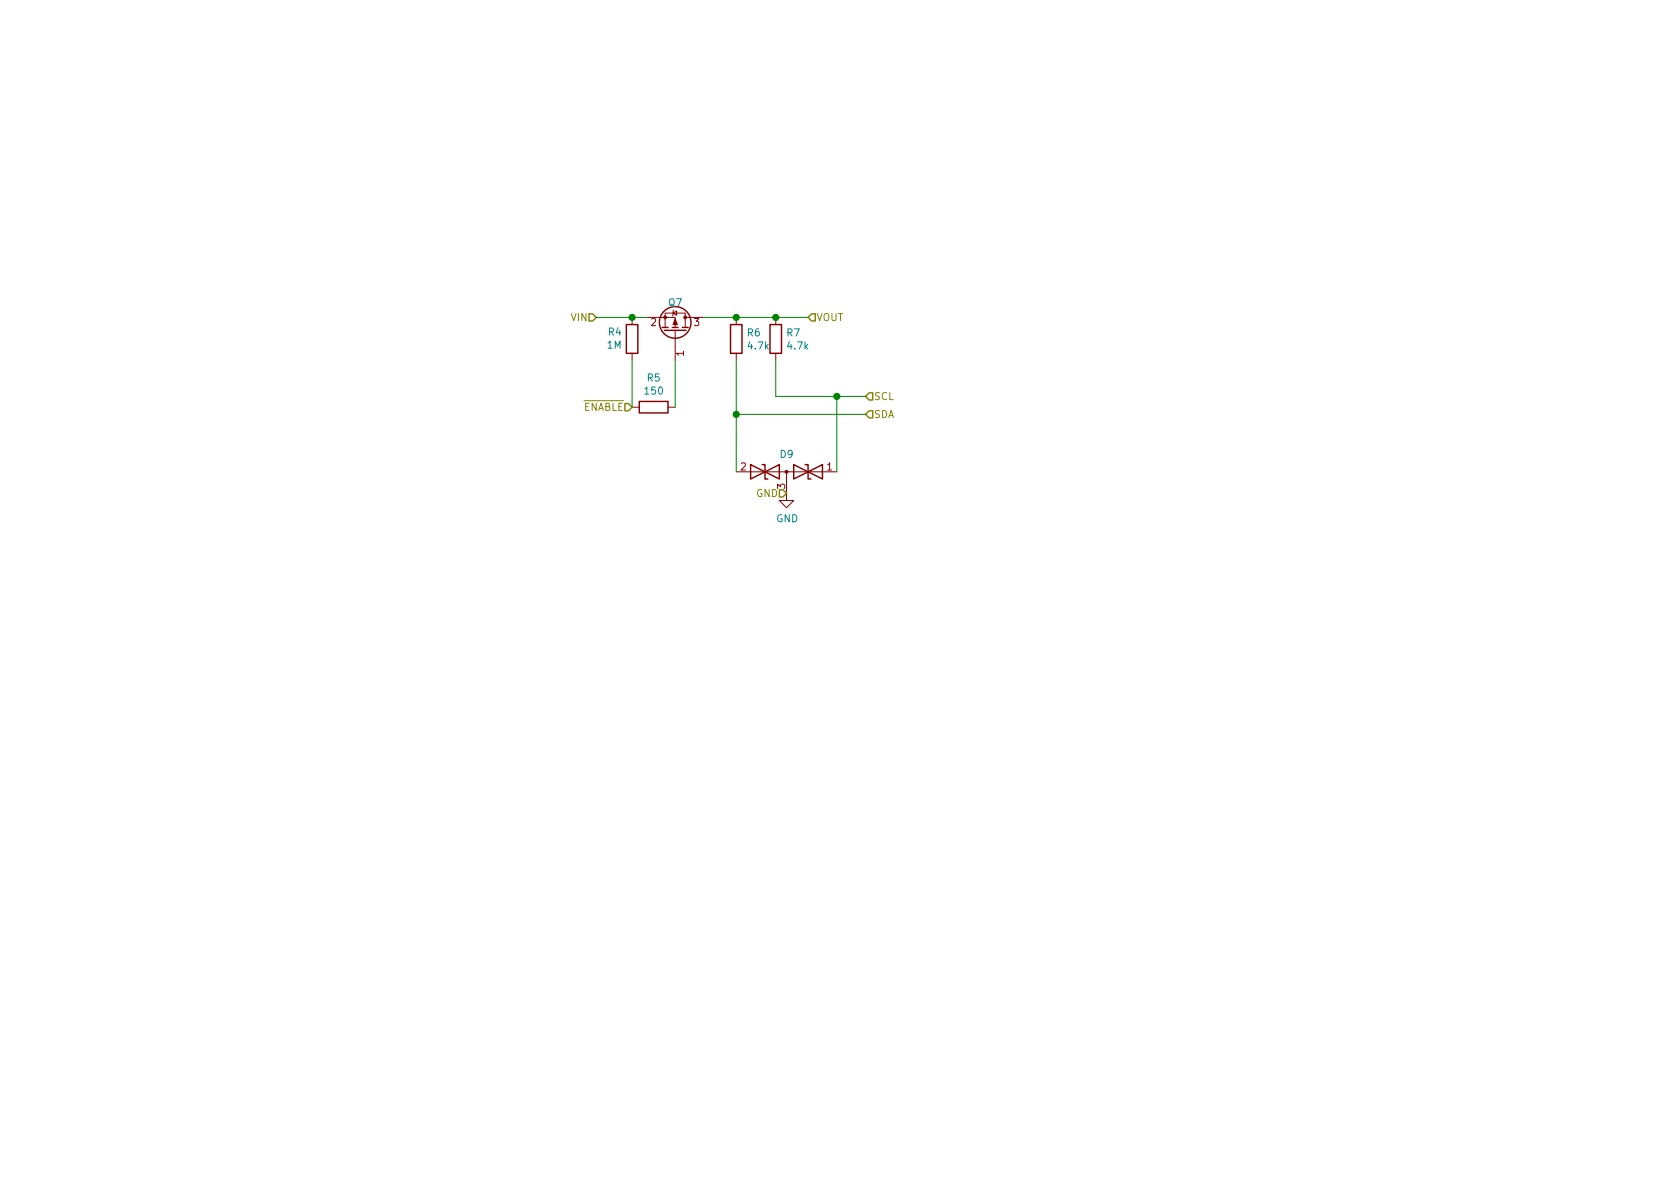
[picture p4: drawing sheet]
EESchema Schematic File Version 5
EELAYER 30 0
EELAYER END
$Descr A4 11693 8268
encoding utf-8
Sheet 5 5
Title ""
Date ""
Rev ""
Comp ""
Comment1 ""
Comment2 ""
Comment3 ""
Comment4 ""
Comment5 ""
Comment6 ""
Comment7 ""
Comment8 ""
Comment9 ""
$EndDescr
Wire Wire Line
	4700 2825 4700 2500
Wire Wire Line
	5125 2500 5125 2875
Connection ~ 5125 2875
Wire Wire Line
	5125 2875 5125 3275
Text HLabel 4400 2825 0    50   Input ~ 0
~ENABLE
Wire Wire Line
	4400 2500 4400 2825
Text HLabel 4150 2200 0    50   Input ~ 0
VIN
$Comp
L Device:R R5
U 1 1
P 4550 2825
F 0 "R5" V 4343 2825 50  0000 C CNN
F 1 "150" V 4434 2825 50  0000 C CNN
F 2 "Resistor_SMD:R_0603_1608Metric" V 4480 2825 50  0001 C CNN
F 3 "~" H 4550 2825 50  0001 C CNN
	1    4550 2825
	0    1    1    0   
$EndComp
Connection ~ 5825 2750
Wire Wire Line
	5825 2750 5825 3275
Text HLabel 6025 2750 2    50   Input ~ 0
SCL
Wire Wire Line
	5825 2750 6025 2750
Text HLabel 6025 2875 2    50   Input ~ 0
SDA
Text HLabel 5475 3425 0    50   Input ~ 0
GND
$Comp
L Device:D_TVS_x2_AAC D9
U 1 1
P 5475 3275
F 0 "D9" H 5475 3400 50  0000 C CNN
F 1 "D_TVS_x2_AAC" H 5475 3400 50  0001 C CNN
F 2 "miceuz-lib:SC89" H 5325 3275 50  0001 C CNN
F 3 "~" H 5325 3275 50  0001 C CNN
F 4 "ON SEMICONDUCTOR" H 3425 1575 50  0001 C CNN "Manufacturer"
F 5 " NZL5V6AXV3T1G" H 3425 1575 50  0001 C CNN "PartNo"
	1    5475 3275
	-1   0    0    -1  
$EndComp
$Comp
L power:GND #PWR0137
U 1 1
P 5475 3425
F 0 "#PWR0137" H 5475 3175 50  0001 C CNN
F 1 "GND" H 5480 3252 50  0000 C CNN
F 2 "" H 5475 3425 50  0001 C CNN
F 3 "" H 5475 3425 50  0001 C CNN
	1    5475 3425
	1    0    0    -1  
$EndComp
Wire Wire Line
	4900 2200 5125 2200
Connection ~ 5400 2200
Connection ~ 5125 2200
Wire Wire Line
	5625 2200 5400 2200
Wire Wire Line
	5400 2200 5125 2200
Text HLabel 5625 2200 2    50   Input ~ 0
VOUT
Wire Wire Line
	5400 2500 5400 2750
Wire Wire Line
	5125 2875 6025 2875
Wire Wire Line
	5400 2750 5825 2750
$Comp
L Device:R R7
U 1 1
P 5400 2350
F 0 "R7" H 5470 2396 50  0000 L CNN
F 1 "4.7k" H 5470 2305 50  0000 L CNN
F 2 "Resistor_SMD:R_0603_1608Metric" V 5330 2350 50  0001 C CNN
F 3 "~" H 5400 2350 50  0001 C CNN
	1    5400 2350
	1    0    0    -1  
$EndComp
$Comp
L Device:R R6
U 1 1
P 5125 2350
F 0 "R6" H 5195 2396 50  0000 L CNN
F 1 "4.7k" H 5195 2305 50  0000 L CNN
F 2 "Resistor_SMD:R_0603_1608Metric" V 5055 2350 50  0001 C CNN
F 3 "~" H 5125 2350 50  0001 C CNN
	1    5125 2350
	1    0    0    -1  
$EndComp
Wire Wire Line
	4150 2200 4400 2200
Connection ~ 4400 2200
Wire Wire Line
	4400 2200 4500 2200
$Comp
L Device:Q_PMOS_GSD Q7
U 1 1
P 4700 2300
F 0 "Q7" V 4900 2300 50  0000 C CNN
F 1 "Q_PMOS_GSD" V 4937 2300 50  0001 C CNN
F 2 "Package_TO_SOT_SMD:SOT-23" H 4900 2400 29  0001 C CNN
F 3 "" H 4700 2300 60  0000 C CNN
F 4 "NX2301P,215 " H 4700 2300 60  0001 C CNN "PartNo"
F 5 "NXP" H 4700 2300 60  0001 C CNN "Manufacturer"
F 6 "1894738" H 4700 2300 60  0001 C CNN "Distributor"
F 7 "Exact as specified" H 4700 2300 50  0001 C CNN "Comment"
	1    4700 2300
	0    1    -1   0   
$EndComp
$Comp
L Device:R R4
U 1 1
P 4400 2350
F 0 "R4" H 4331 2304 50  0000 R CNN
F 1 "1M" H 4331 2395 50  0000 R CNN
F 2 "Resistor_SMD:R_0603_1608Metric" V 4330 2350 50  0001 C CNN
F 3 "~" H 4400 2350 50  0001 C CNN
	1    4400 2350
	1    0    0    1   
$EndComp
$EndSCHEMATC
